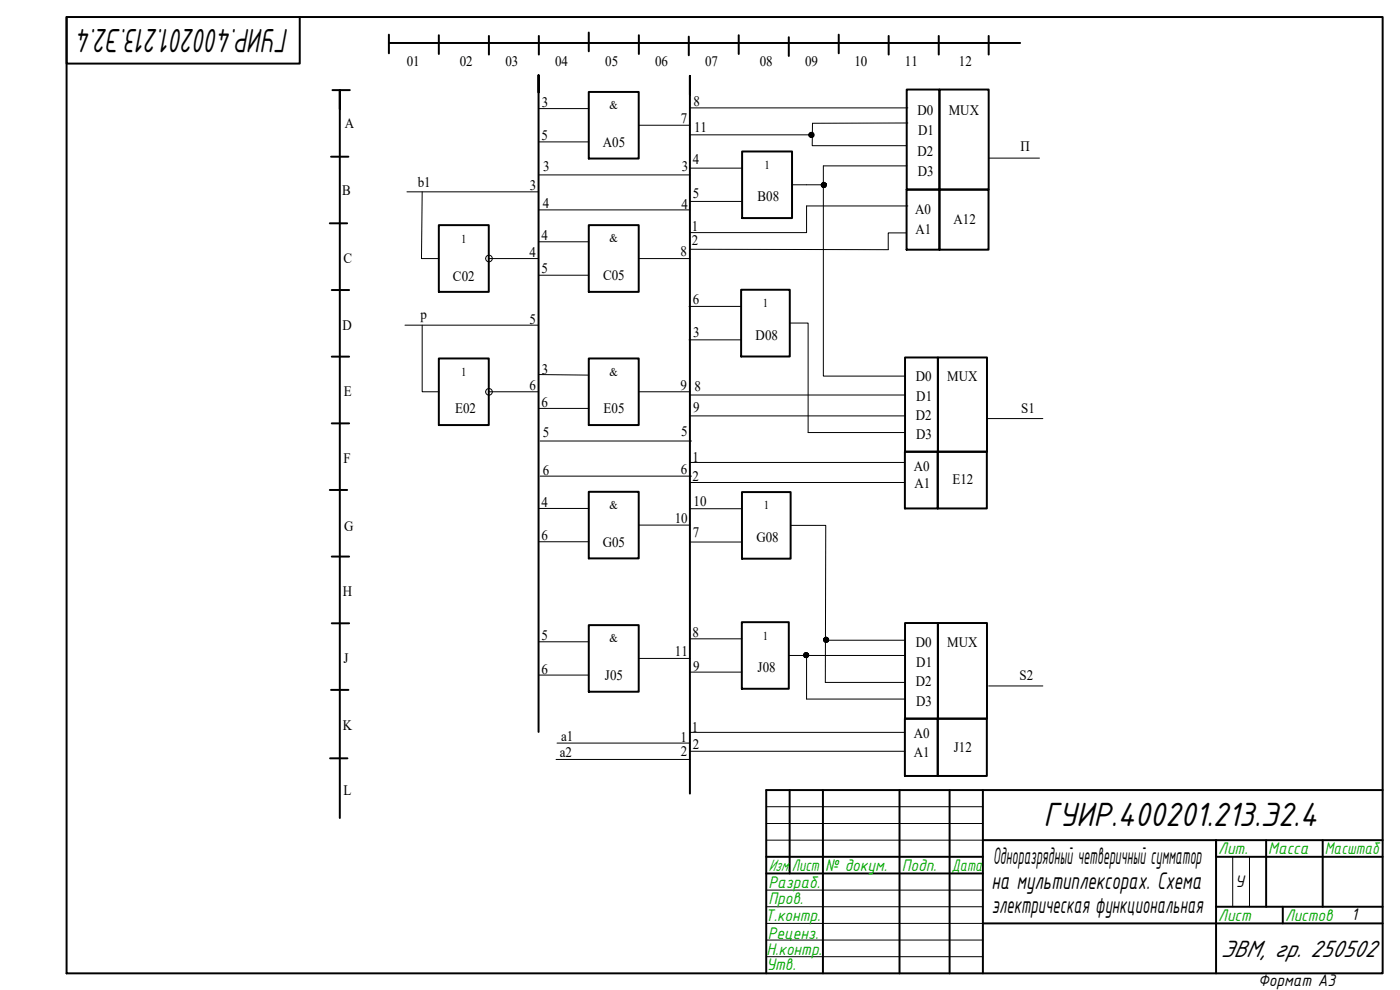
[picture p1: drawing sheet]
<svg xmlns="http://www.w3.org/2000/svg" width="420mm" height="297mm" viewBox="0 0 420 297" stroke-linecap="round" stroke-linejoin="round" font-family="sans-serif">
<!-- layer: 0 -->
<g fill="none" stroke="#000" stroke-width=".59">
<path d="M20 5.1h395v286.9h-395zM20 5.1v14h70v-14M116.7 12.9h189.5M116.7 10.4v5.6M131.7 10.6v5.6M146.7 10.8v5.6M161.7 10.8v5.6M176.7 9.8v5.6M191.7 10.6v5.6M206.7 11v5.6M221.7 10.6v5.6M236.7 11.2v5.6"/>
<path d="M251.7 10.4v5.6M266.7 10.8v5.6M281.7 10.8v5.6M296.7 10.8v5.6M99.8 27h5.2M102 32.8v-5.8v218.4M161.6 27.8v-5.3v197.1M176.7 27.6h15v20h-15zM207.1 28.4v-5.6v215.3M272.1 26.9h9.8v30h-9.8zM281.9 26.9h14.8v30h-14.8zM99.4 47h5.2"/>
<path d="M222.7 45.5h15v19.9h-15zM272.1 56.9h9.8v18h-9.8zM281.9 56.9h14.8v18h-14.8zM99 67h5.2M131.7 67.5h15v20.1h-15zM176.7 67.5h15v20.1h-15zM99.6 87h5.2M222.4 86.9h14.6v20.1h-14.6zM99.6 107h5.2M131.7 107.6h15v19.9h-15zM176.7 107.6h15v19.9h-15zM271.6 107.3h9.9v28.2h-9.9z"/>
<path d="M281.5 107.3h14.7v28.2h-14.7zM99.6 127h5.2M271.6 135.5h9.8v17.1h-9.8zM281.4 135.5h14.8v17.1h-14.8zM99 147h5.2M176.7 147.6h15v19.9h-15zM222.7 147.6h14.6v20h-14.6zM99.6 167h5.2M99.6 187h5.2M176.7 187.6h15v19.9h-15zM222.6 186.7h14.1v20h-14.1zM271.6 186.9h9.9v28.7h-9.9z"/>
<path d="M281.5 186.9h14.7v28.7h-14.7zM99.4 207h5.2M271.6 215.6h9.8v17.2h-9.8zM281.4 215.6h14.8v17.2h-14.8zM99.1 227.5h5.2M237 237.1v25M247 237.1v54.9M270 237.1v54.9M285 237.1v54.9M295 237.1v54.9M415 237.1h-185v54.9M230 257.1h65"/>
<path d="M295 252.1h120M380 252.1v20M397 252.1v20M415 257.1h-50v-5v39.9M230 262.1h65M295 277.1h120M365 272.1h50M385 272.1v5"/>
</g>
<path d="M230 242h65M230 247.1h65M230 252.1h65M370 257.1v15M375 257.1v15M230 267.1h65M230 272.1h65M230 277.1h65M230 282.1h65M230 287h65" fill="none" stroke="#000" stroke-width=".3"/>
<g fill="none" stroke="#000" stroke-width=".3">
<path d="M161.6 32.6h15.1M191.7 37.6h15.4M207.1 32.4h65.4M272.5 36.9l-28.7 .1v6.7h28.3M122.1 57.6h39.5M126.7 57.6l-.2 20h5.2M161.6 52.5h45.5M161.7 42.6h15M207.1 40.5h36.7M207.1 50.4h15.6M237.7 55.4h9.4M272.2 49.8h-25.1v63h24.5"/>
<path d="M296.7 47.4h15.3M146.7 77.6h14.9M161.6 72.5h15.1M161.6 63h45.5M191.7 77.6h15.4M207.1 60.4h15.6M272.1 69.9h-5.5v5l-59.5-.1M272.5 61.8h-30.4v8h-35M121.5 97.6h40.1M126.7 97.6v19.9h5M161.6 82.6h15.1M206.8 91.9h15.6"/>
<path d="M237 96.9h5.5v32.9h29.1M146.7 117.5h14.9M161.7 112.4l15 .2M191.7 117.5h15.4M206.8 102h15.6M207.1 118.5h64.5M161.6 122.5h15.1M162.1 132.3h45.4M207 138.8h64.6M207.1 124.8h64.5M296.2 125.6h16.8M161.6 152.6h15.1"/>
<path d="M162.1 142.9h45.4M191.7 157.6h15.4M207 144.8h64.6M207.2 152.6h15.5M237.3 157.6h10.5l-.1 47.2h23.9M161.6 162.5h15.1M207.2 162.6h15.5M161.6 192.6h15.1M191.7 197.6h15.4M207.2 191.7h15.4M236.7 196.7h34.9M242.1 196.7v13h29.5"/>
<path d="M247.7 192.1h23.9M161.6 202.6h15.1M206.9 219.7h64.7M207.2 201.7h15.4M296.7 205.8h16.3M166.9 227.9h40.2M167.2 223h39.9M207.1 225.4h64.5"/>
<circle cx="146.7" cy="77.6" r=".99"/>
<circle cx="146.7" cy="117.6" r=".99"/>
</g>
<!-- layer: 0 -->
<g fill="#000" stroke="#000" stroke-width=".3">
<path d="M243.5 40.5h.8l-.1 .3zM247.2 55.5h.8l-.1 .3zM241.9 196.6h.8l-.1 .3zM247.9 192h.8l-.1 .3z"/>
<path d="M243 39.9l-.2 .3 .7 .3zM242.8 40.2l.7 .3h-.7zM242.8 40.5v.3l.7-.3z"/>
<path d="M243.5 39.7v.8l.3-.7zM243.2 39.8l.3-.1v.8zM243 39.9l.5 .6-.3-.7z"/>
<path d="M242.8 40.8l.2 .2 .5-.5zM243 41l.5-.5-.3 .7zM243.5 40.5l-.3 .7h.3z"/>
<path d="M243.5 40.5v.7h.3zM243.5 40.5l.6 .5-.3 .2zM243.5 40.5l.6 .5 .1-.2z"/>
<path d="M243.5 40.5h.8l-.1-.3zM244.1 39.9l.1 .3-.7 .3zM243.8 39.8l-.3 .7 .6-.6z"/>
<path d="M246.5 55.8l.2 .2 .5-.5zM247.2 55.5l-.3 .7-.2-.2zM247.2 55.5l-.3 .7h.3z"/>
<path d="M246.7 55l-.2 .2 .7 .3zM246.5 55.2l.7 .3h-.7zM246.5 55.5v.3l.7-.3z"/>
<path d="M247.2 55.5v.7h.3zM247.2 55.5l.6 .5-.3 .2zM247.2 55.5l.6 .5 .1-.2z"/>
<path d="M247.2 54.7v.8l.3-.7zM246.9 54.8l.3-.1v.8zM246.7 55l.5 .5-.3-.7z"/>
<path d="M247.2 55.5h.8l-.1-.3zM247.2 55.5l.6-.5 .1 .2zM247.5 54.8l-.3 .7 .6-.5z"/>
<path d="M241.3 196.9l.1 .2 .5-.5zM241.4 197.1l.5-.5-.3 .7zM241.9 196.6l-.3 .7h.3z"/>
<path d="M241.4 196l-.1 .3 .6 .3zM241.3 196.3l.6 .3h-.7zM241.2 196.6l.1 .3 .6-.3z"/>
<path d="M241.9 196.6v.7h.3zM241.9 196.6l.5 .5-.2 .2zM241.9 196.6l.5 .5 .2-.2z"/>
<path d="M241.9 195.8v.8l.3-.7zM241.6 195.9l.3-.1v.8zM241.4 196l.5 .6-.3-.7z"/>
<path d="M241.9 196.6h.8l-.1-.3zM242.4 196l.2 .3-.7 .3zM242.2 195.9l-.3 .7 .5-.6z"/>
<path d="M247.2 192.3l.2 .2 .5-.5zM247.9 192l-.3 .6-.2-.1zM247.9 192l-.3 .6 .3 .1z"/>
<path d="M247.4 191.5l-.2 .2 .7 .3zM247.2 191.7l.7 .3h-.7zM247.2 192v.3l.7-.3z"/>
<path d="M247.9 192v.7l.3-.1zM247.9 192l.6 .5-.3 .1zM247.9 192l.6 .5 .1-.2z"/>
<path d="M247.9 191.2v.8l.3-.7zM247.6 191.3l.3-.1v.8zM247.4 191.5l.5 .5-.3-.7z"/>
<path d="M247.9 192h.8l-.1-.3zM247.9 192l.6-.5 .1 .2zM248.2 191.3l-.3 .7 .6-.5z"/>
</g>
<g font-size="10.9">
<text x="86.7" y="8.8" transform="rotate(-180 86.7 8.8)">ГУИР.400201.213.Э2.4</text>
<text x="313.2" y="247.9">ГУИР.400201.213.Э2.4</text>
</g>
<g font-size="7.8">
<text x="298.1" y="259.3">Одноразрядный четверичный сумматор</text>
<text x="297.5" y="266.8">на мультиплексорах. Схема</text>
<text x="297.7" y="274.1">электрическая функциональная</text>
<text x="366.4" y="287">ЭВМ, гр. 250502</text>
</g>
<g font-size="5.4" fill="#00ad00">
<text x="365.6" y="256.4">Лит.</text>
<text x="380.6" y="256.4">Масса</text>
<text x="397.6" y="256.4">Масштаб</text>
<text x="230.6" y="261.4">Изм.</text>
<text x="237.7" y="261.4">Лист</text>
<text x="247.6" y="261.4">№ докум.</text>
<text x="270.6" y="261.4">Подп.</text>
<text x="285.6" y="261.4">Дата</text>
<text x="230.6" y="266.3">Разраб.</text>
<text x="230.6" y="271.3">Пров.</text>
<text x="229.6" y="276.3">Т.контр.</text>
<text x="230.5" y="281.6">Реценз.</text>
<text x="365.6" y="276.4">Лист</text>
<text x="385.7" y="276.4">Листов</text>
<text x="230" y="286.5">Н.контр.</text>
<text x="230" y="291.2">Утв.</text>
</g>
<g font-size="5.4">
<text x="370.7" y="266.1">У</text>
<text x="405.6" y="276">1</text>
<text x="377.6" y="295.8">Формат А3</text>
</g>
<g font-size="4.3">
<text x="122.1" y="19.8">01</text>
<text x="138" y="19.7">02</text>
<text x="151.7" y="19.7">03</text>
<text x="166.6" y="19.7">04</text>
<text x="181.7" y="19.7">05</text>
<text x="196.6" y="19.7">06</text>
<text x="211.6" y="19.7">07</text>
<text x="228" y="19.7">08</text>
<text x="241.6" y="19.7">09</text>
<text x="256.4" y="19.7">10</text>
<text x="271.6" y="19.8">11</text>
<text x="287.8" y="19.9">12</text>
<text x="162.6" y="32.1">3</text>
<text x="208.2" y="31.9">8</text>
<text x="275.3" y="34.4">D0</text>
<text x="284.7" y="34.4">MUX</text>
<text x="103.5" y="38.3">A</text>
<text x="204.3" y="36.9">7</text>
<text x="208.3" y="39.5">11</text>
<text x="275.5" y="40.5">D1</text>
<text x="162.6" y="42.1">5</text>
<text x="180.9" y="44">A05</text>
<text x="275.3" y="46.7">D2</text>
<text x="306.2" y="45.2">П</text>
<text x="163" y="51.2">3</text>
<text x="204.6" y="51.4">3</text>
<text x="207.9" y="49.3">4</text>
<text x="275.4" y="52.7">D3</text>
<text x="102.7" y="58.4">B</text>
<text x="125.3" y="56">b1</text>
<text x="159" y="57">3</text>
<text x="207.9" y="59.3">5</text>
<text x="162.9" y="62.4">4</text>
<text x="204.6" y="62.6">4</text>
<text x="227.4" y="60.4">B08</text>
<text x="274.6" y="64.3">A0</text>
<text x="207.6" y="69.3">1</text>
<text x="274.8" y="70.3">A1</text>
<text x="286.1" y="67.2">A12</text>
<text x="158.9" y="77.1">4</text>
<text x="162.6" y="72.1">4</text>
<text x="204.3" y="76.9">8</text>
<text x="207.6" y="73.5">2</text>
<text x="103.1" y="79">C</text>
<text x="162.6" y="82">5</text>
<text x="135.9" y="84.4">С02</text>
<text x="181" y="84">C05</text>
<text x="126.2" y="95.8">p</text>
<text x="207.9" y="91.2">6</text>
<text x="102.7" y="98.9">D</text>
<text x="158.9" y="97.2">5</text>
<text x="208" y="101.2">3</text>
<text x="226.8" y="101.9">D08</text>
<text x="162.6" y="112.1">3</text>
<text x="103.2" y="118.8">E</text>
<text x="158.9" y="116.9">6</text>
<text x="204.3" y="116.9">9</text>
<text x="208.4" y="117.4">8</text>
<text x="274.8" y="114.5">D0</text>
<text x="284.3" y="114.5">MUX</text>
<text x="136.6" y="124">E02</text>
<text x="162.5" y="122.1">6</text>
<text x="181.1" y="124">E05</text>
<text x="208" y="123.5">9</text>
<text x="275" y="120.2">D1</text>
<text x="306.5" y="123.9">S1</text>
<text x="162.9" y="131.2">5</text>
<text x="204.4" y="130.9">5</text>
<text x="274.8" y="126">D2</text>
<text x="274.9" y="131.7">D3</text>
<text x="103" y="138.9">F</text>
<text x="162.9" y="142.4">6</text>
<text x="204.3" y="142.1">6</text>
<text x="207.8" y="138.5">1</text>
<text x="274.3" y="141.3">A0</text>
<text x="207.9" y="144.2">2</text>
<text x="274.4" y="146.4">A1</text>
<text x="285.8" y="145.4">E12</text>
<text x="162.6" y="152.1">4</text>
<text x="208.2" y="152">10</text>
<text x="103.3" y="159.2">G</text>
<text x="202.5" y="156.9">10</text>
<text x="207.9" y="161.2">7</text>
<text x="162.5" y="162.1">6</text>
<text x="180.9" y="164">G05</text>
<text x="227" y="162.6">G08</text>
<text x="102.9" y="178.8">H</text>
<text x="207.8" y="191.2">8</text>
<text x="162.6" y="192.1">5</text>
<text x="202.6" y="196.9">11</text>
<text x="274.8" y="194.2">D0</text>
<text x="284.3" y="194.3">MUX</text>
<text x="103.1" y="199">J</text>
<text x="162.5" y="202.1">6</text>
<text x="181.6" y="204">J05</text>
<text x="208" y="201.2">9</text>
<text x="227.4" y="201.6">J08</text>
<text x="275" y="200.1">D1</text>
<text x="306" y="203.9">S2</text>
<text x="274.8" y="205.9">D2</text>
<text x="274.9" y="211.7">D3</text>
<text x="102.9" y="219">K</text>
<text x="207.6" y="219.5">1</text>
<text x="274.3" y="221.3">A0</text>
<text x="168" y="227.2">a2</text>
<text x="168.4" y="222.3">a1</text>
<text x="204.3" y="222.7">1</text>
<text x="204.3" y="226.9">2</text>
<text x="207.9" y="224.7">2</text>
<text x="274.3" y="227">A1</text>
<text x="286.3" y="225.5">J12</text>
<text x="103.1" y="238.7">L</text>
</g>
<g font-size="3.6">
<text x="182.9" y="32.8">&amp;</text>
<text x="229.4" y="50.7">1</text>
<text x="138.4" y="72.8">1</text>
<text x="182.9" y="72.8">&amp;</text>
<text x="228.9" y="92.2">1</text>
<text x="138.4" y="112.8">1</text>
<text x="182.9" y="112.8">&amp;</text>
<text x="182.9" y="152.8">&amp;</text>
<text x="229.2" y="152.9">1</text>
<text x="228.9" y="191.9">1</text>
<text x="182.9" y="192.7">&amp;</text>
</g>
</svg>
